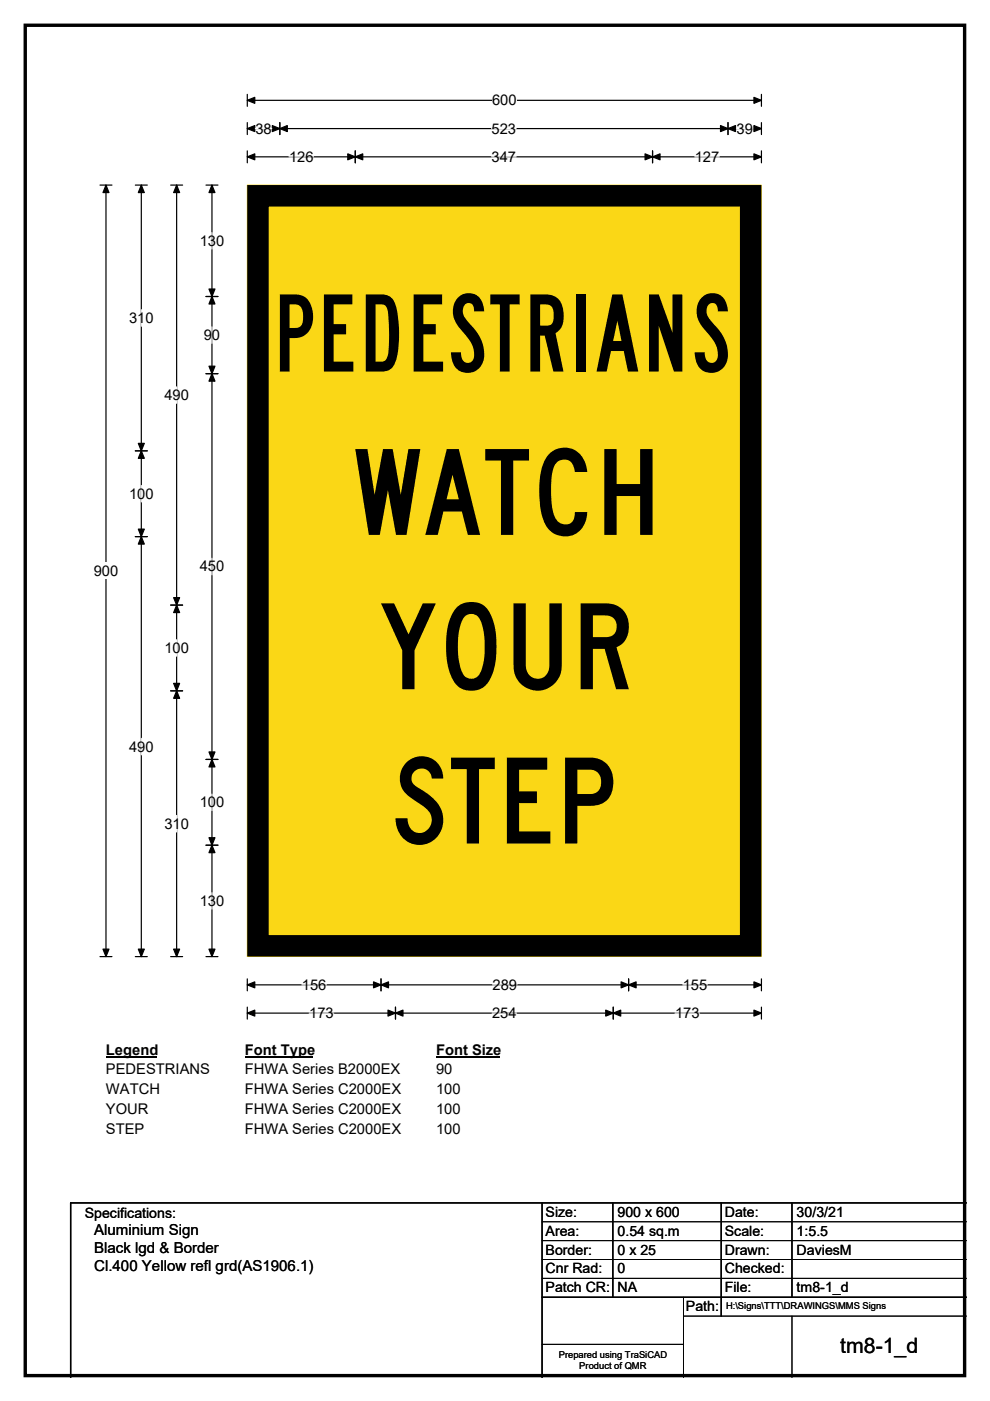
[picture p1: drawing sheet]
<svg xmlns="http://www.w3.org/2000/svg" width="210mm" height="297mm" viewBox="0 0 210 297" stroke-linecap="round" stroke-linejoin="round" font-family="sans-serif">
<path d="M5.4 5.4h199.2v286.3h-199.2z" fill="none" stroke="#000" stroke-width=".72"/>
<path d="M52.5 21.3h109M52.5 20v2.5M161.5 20v2.5" fill="none" stroke="#000" stroke-width=".25"/>
<path d="M52.5 21.3l1.5-.7v1.3zM159.9 20.6l1.6 .7-1.6 .6z" fill="#000" stroke="#000" stroke-width=".25"/>
<path d="M104.4 19.5h5.2v3.5h-5.2z" fill="#fff"/>
<g fill="none" stroke="#000" stroke-width=".25">
<path d="M21.2 39.2h2.5M22.5 39.2v163.6M52.5 27.3h109M52.5 26v2.5M52.5 32v2.5M52.5 33.3h109M59.4 26v2.5M75.4 32v2.5M138.4 32v2.5M154.4 26v2.5M161.5 32v2.5M161.5 26v2.5"/>
<path d="M21.2 202.8h2.5M52.5 207.5v2.6M52.5 213.5v2.6M52.5 208.8h109M52.5 214.8h109M80.8 207.5v2.6M83.9 213.5v2.6M130.1 213.5v2.6M133.3 207.5v2.6M161.5 207.5v2.6M161.5 213.5v2.6"/>
</g>
<g fill="#000" stroke="#000" stroke-width=".25">
<path d="M22.5 39.2l.6 1.6h-1.3zM52.5 27.3l1.5-.7v1.3zM52.5 33.3l1.5-.7v1.3zM59.4 27.3l1.5-.7v1.3zM57.8 26.6l1.6 .7-1.6 .6zM75.4 33.3l1.5-.7v1.3zM73.8 32.6l1.6 .7-1.6 .6zM136.8 32.6l1.6 .7-1.6 .6zM138.4 33.3l1.6-.7v1.3zM152.8 26.6l1.6 .7-1.6 .6zM154.4 27.3l1.6-.7v1.3zM159.9 26.6l1.6 .7-1.6 .6z"/>
<path d="M159.9 32.6l1.6 .7-1.6 .6zM21.8 201.2h1.3l-.6 1.6zM52.5 208.8l1.5-.6v1.2zM52.5 214.8l1.5-.6v1.2zM80.8 208.8l1.6-.6v1.2zM79.2 208.2l1.6 .6-1.6 .6zM83.9 214.8l1.6-.6v1.2zM82.3 214.2l1.6 .6-1.6 .6zM128.5 214.2l1.6 .6-1.6 .6zM130.1 214.8l1.6-.6v1.2zM131.7 208.2l1.6 .6-1.6 .6zM133.3 208.8l1.6-.6v1.2z"/>
<path d="M159.9 208.2l1.6 .6-1.6 .6zM159.9 214.2l1.6 .6-1.6 .6z"/>
</g>
<path d="M54.2 27.3h3.4M61.3 33.3h5.2M104.3 27.3h5.2M104.3 33.3h5.2M147.4 33.3h5.2M156.2 27.3h3.5M64 208.8h5.2M65.6 214.8h5.2M104.4 214.8h5.2M104.5 208.8h5.2M143.2 214.8h5.2M144.8 208.8h5.2" fill="none" stroke="#fff" stroke-width=".25"/>
<path d="M19.9 119.3h5.2v3.5h-5.2z" fill="#fff"/>
<g fill="none" stroke="#000" stroke-width=".25">
<path d="M28.7 39.2h2.5M30 39.2v163.6M36.2 39.2h2.5M37.5 39.2v163.6M43.7 39.2h2.5M45 39.2v163.6M43.7 62.9h2.5M43.7 79.2h2.5M28.7 95.6h2.5M28.7 113.8h2.5M36.2 128.3h2.5M36.2 146.5h2.5"/>
<path d="M43.7 161h2.5M43.7 179.2h2.5M28.7 202.8h2.5M36.2 202.8h2.5M43.7 202.8h2.5"/>
</g>
<g fill="#000" stroke="#000" stroke-width=".25">
<path d="M30 39.2l.6 1.6h-1.3zM37.5 39.2l.6 1.6h-1.3zM45 39.2l.6 1.6h-1.3zM45 62.9l.6 1.6h-1.3zM44.3 77.6h1.3l-.6 1.6zM44.3 61.3h1.3l-.6 1.6zM45 79.2l.6 1.6h-1.3zM30 95.6l.6 1.6h-1.3zM29.3 94h1.3l-.6 1.6zM29.3 112.2h1.3l-.6 1.6zM30 113.8l.6 1.6h-1.3zM37.5 128.3l.6 1.6h-1.3z"/>
<path d="M36.8 126.7h1.3l-.6 1.6zM36.8 144.9h1.3l-.6 1.6zM37.5 146.5l.6 1.6h-1.3zM44.3 159.4h1.3l-.6 1.6zM45 161l.6 1.6h-1.3zM44.3 177.6h1.3l-.6 1.6zM45 179.2l.6 1.6h-1.3zM29.3 201.2h1.3l-.6 1.6zM36.8 201.2h1.3l-.6 1.6zM44.3 201.2h1.3l-.6 1.6z"/>
</g>
<path d="M45 49.3v3.5M30 65.7v3.5M45 69.3v3.5M37.5 82v3.5M30 102.9v3.5M45 118.4v3.5M37.5 135.6v3.5M30 156.5v3.5M37.5 172.9v3.5M45 168.4v3.5M45 189.3v3.4" fill="none" stroke="#fff" stroke-width=".25"/>
<path d="M22.5 220.8h10.7v3.5h-10.7z" fill="#fff"/>
<path d="M22.5 224.1h10.7" fill="none" stroke="#000" stroke-width=".32"/>
<path d="M51.9 220.8h14.4v3.5h-14.4z" fill="#fff"/>
<path d="M51.9 224.1h14.4" fill="none" stroke="#000" stroke-width=".32"/>
<path d="M92.5 220.8h13.4v3.5h-13.4z" fill="#fff"/>
<path d="M92.5 224.1h13.4" fill="none" stroke="#000" stroke-width=".32"/>
<g fill="#fff">
<path d="M22.5 225h21.9v3.5h-21.9z"/>
<path d="M51.9 225h32.9v3.5h-32.9z"/>
<path d="M92.5 225h3.4v3.5h-3.4z"/>
<path d="M22.5 229.2h11.4v3.5h-11.4z"/>
<path d="M51.9 229.2h33.1v3.5h-33.1z"/>
<path d="M92.5 229.2h5.2v3.5h-5.2z"/>
<path d="M22.5 233.4h8.9v3.5h-8.9z"/>
<path d="M51.9 233.4h33.1v3.5h-33.1z"/>
<path d="M92.5 233.4h5.2v3.5h-5.2z"/>
<path d="M22.5 237.6h8.1v3.4h-8.1z"/>
<path d="M51.9 237.6h33.1v3.4h-33.1z"/>
<path d="M92.5 237.6h5.2v3.4h-5.2z"/>
</g>
<path d="M52.5 39.3h109v163.5h-109z" fill="#fad716"/>
<path d="M52.5 39.2h109v163.6h-109z" fill="none" stroke="#fad716" stroke-width=".21"/>
<path d="M54.7 41.5h104.5v159h-104.5z" fill="none" stroke="#000" stroke-width="4.6"/>
<path d="M115 255v37M130 255v20M153 255v24M168 255v20M205 255h-190v37M115 275h90" fill="none" stroke="#000" stroke-width=".3"/>
<path d="M115 259h90M115 263h90M115 267h90M115 271h90M145 279h60M145 275v17M168 279v13M115 285h30" fill="none" stroke="#000" stroke-width=".21"/>
<g font-size="25.3">
<text x="74.8" y="113.4">WATCH</text>
<text x="80.3" y="146.1">YOUR</text>
<text x="82.8" y="178.8">STEP</text>
</g>
<text font-size="22.7" x="57.6" y="78.8">PEDESTRIANS</text>
<text font-size="4.5" x="178.2" y="286.9">tm8-1_d</text>
<g font-size="3.2">
<text x="20" y="261.9">Aluminium Sign</text>
<text x="20" y="265.7">Black lgd &amp; Border</text>
<text x="20" y="269.6">Cl.400 Yellow refl grd(AS1906.1)</text>
</g>
<g font-size="3.1">
<text x="104.4" y="22.3">600</text>
<text x="54.2" y="28.3">38</text>
<text x="104.3" y="28.3">523</text>
<text x="156.2" y="28.3">39</text>
<text x="61.3" y="34.3">126</text>
<text x="104.3" y="34.3">347</text>
<text x="147.4" y="34.3">127</text>
<text x="42.4" y="52.1">130</text>
<text x="27.4" y="68.5">310</text>
<text x="43.2" y="72.1">90</text>
<text x="34.9" y="84.8">490</text>
<text x="27.4" y="105.7">100</text>
<text x="19.9" y="122.1">900</text>
<text x="42.4" y="121.2">450</text>
<text x="34.9" y="138.4">100</text>
<text x="27.4" y="159.3">490</text>
<text x="42.4" y="171.2">100</text>
<text x="34.9" y="175.7">310</text>
<text x="42.4" y="192.1">130</text>
<text x="64" y="209.9">156</text>
<text x="104.5" y="209.9">289</text>
<text x="144.8" y="209.9">155</text>
<text x="65.6" y="215.9">173</text>
<text x="104.4" y="215.9">254</text>
<text x="143.2" y="215.9">173</text>
<text x="22.5" y="223.6">Legend</text>
<text x="22.5" y="227.8">PEDESTRIANS</text>
<text x="51.9" y="223.6">Font Type</text>
<text x="51.9" y="227.8">FHWA Series B2000EX</text>
<text x="92.5" y="223.6">Font Size</text>
<text x="92.5" y="227.8">90</text>
<text x="22.5" y="232">WATCH</text>
<text x="51.9" y="232">FHWA Series C2000EX</text>
<text x="92.5" y="232">100</text>
<text x="22.5" y="236.2">YOUR</text>
<text x="51.9" y="236.2">FHWA Series C2000EX</text>
<text x="92.5" y="236.2">100</text>
<text x="22.5" y="240.3">STEP</text>
<text x="51.9" y="240.3">FHWA Series C2000EX</text>
<text x="92.5" y="240.3">100</text>
</g>
<g font-size="3">
<text x="115.7" y="258">Size:</text>
<text x="131" y="258">900 x 600</text>
<text x="153.7" y="258">Date:</text>
<text x="169" y="258">30/3/21</text>
<text x="18" y="258.2">Specifications:</text>
<text x="115.7" y="262">Area:</text>
<text x="131" y="262">0.54 sq.m</text>
<text x="153.7" y="262">Scale:</text>
<text x="169" y="262">1:5.5</text>
<text x="115.7" y="266">Border:</text>
<text x="115.7" y="270">Cnr Rad:</text>
<text x="131" y="266">0 x 25</text>
<text x="131" y="270">0</text>
<text x="153.7" y="266">Drawn:</text>
<text x="153.7" y="270">Checked:</text>
<text x="169" y="266">DaviesM</text>
<text x="115.7" y="274">Patch CR:</text>
<text x="131" y="274">NA</text>
<text x="153.7" y="274">File:</text>
<text x="169" y="274">tm8-1_d</text>
<text x="145.5" y="278">Path:</text>
</g>
<g font-size="2">
<text x="154" y="277.6">H:\Signs\TTT\DRAWINGS\MMS Signs</text>
<text x="118.5" y="287.8">Prepared using TraSiCAD</text>
<text x="122.9" y="290.2">Product of QMR</text>
</g>
</svg>
